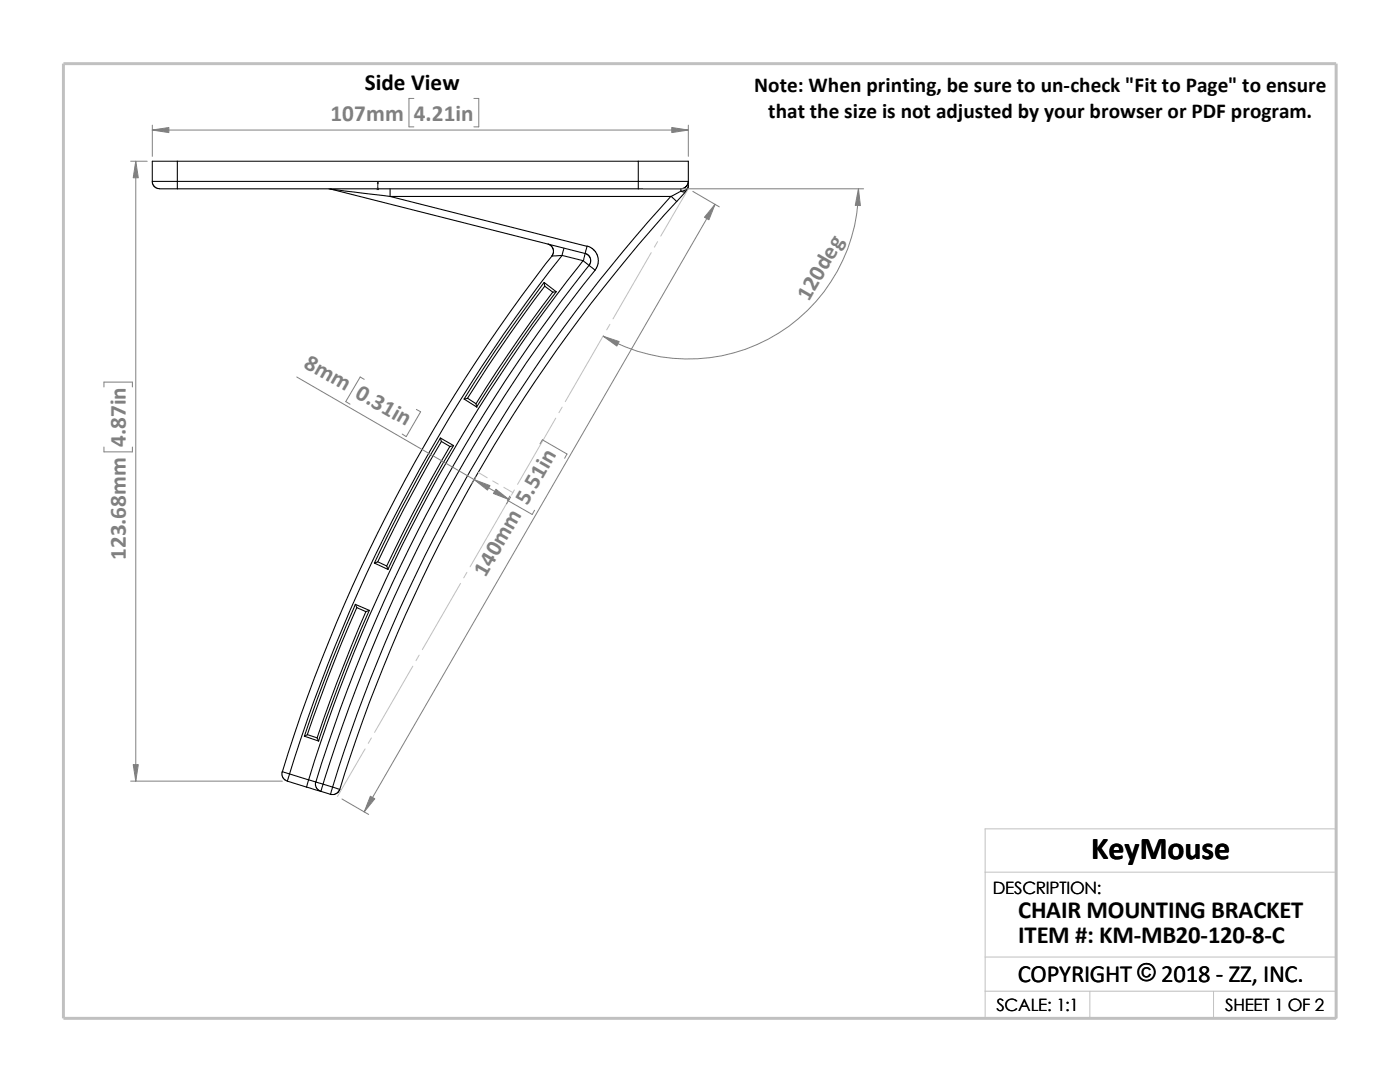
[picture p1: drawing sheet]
<svg xmlns="http://www.w3.org/2000/svg" width="279mm" height="216mm" viewBox="0 0 279 216" stroke-linecap="round" stroke-linejoin="round" font-family="sans-serif">
<g fill="none" stroke="#c0c0c0" stroke-width=".2">
<path d="M137.4 37.7l-5.5 9.4M130 50.4l-7.7 13.2M131.2 48.2l-.6 1.1M120.4 66.9l-7.6 13.2M121.7 64.7l-.6 1.1M95.5 94.3l1.7 1M98.3 96l1.1 .6M100.5 97.2l1.9 1.1M101.4 99.9l-7.6 13.2M102.7 97.7l-.6 1.1M110.9 83.4l-7.6 13.2M112.2 81.2l-.7 1.1"/>
<path d="M91.9 116.4l-7.6 13.2M93.2 114.2l-.7 1.1M82.4 132.9l-7.6 13.2M83.7 130.7l-.7 1.1M72.9 149.4l-5.5 9.5M74.1 147.2l-.6 1.1M196.6 174h70.1M196.6 191h70.1M196.6 197.8h70.1M217.5 197.8v5.4M242.2 197.8v5.4M26.8 203.2h239.9v-37.8h-70.1v37.8"/>
</g>
<path d="M12.7 12.7h254v190.5h-254z" fill="none" stroke="#c0c0c0" stroke-width=".59"/>
<g fill="none" stroke="#000" stroke-width=".21">
<path d="M30.4 36.2h5M30.4 36.2v.3l.3 .6 .8 .5 3.9 .1M35.4 36.2v1.5M35.4 32.2h-5v4M35.4 32.2v4M35.4 32.2h92M35.4 36.2h92M35.4 37.7h92M65.6 37.7h.4M66 37.7l11.9 1.5M66 37.7l50.8 12.9M77.9 37.7v1.5"/>
<path d="M77.9 39.2l39.2 9.9-.3 1.5M77.9 39.2h56M127.4 37.7h8.5M127.4 32.2v4M127.4 36.2v1.5M127.4 36.2h10M127.4 32.2h10v4M133.9 39.2a310.5 310.5 0 0 0-67.5 117.9M133.9 39.2l1.1 1M135.9 37.7v.4M135.9 38.1l-2 1.1M135.9 38.1a.96 .96 0 0 0 1.1 0l-2 2.1"/>
<path d="M137.4 36.2l-.4 .9-.4 .4-.7 .2M137.4 37.1a1.28 1.28 0 0 1-1.5 1M137.4 36.2v.9M137.4 37.1l-.2 .7-.3 .3M108.6 56.3a331.8 331.8 0 0 0-16 23.3M108.7 57.1l-.1-.7 2.4 1.8M108.7 57.1l1.6 1.2M108.7 57.1l-6.9 9.5-4.4 6.5-4.1 6.4M109.3 48.7l.6 .3 .5 .6v.8l-.2 .7M110.2 51.1a321.2 321.2 0 0 0-53.9 102.9M110.3 58.3l-6.7 9.2-4.4 6.5-4.2 6.6M111 58.2a300.7 300.7 0 0 0-15.9 23"/>
<path d="M111 58.2l-.7 .1M112.2 51l-2 .1M112.2 51l4.2 1M112.2 51a319.5 319.5 0 0 0-54.4 103.4M112.5 49.5l-.3 1.5M116.4 52a316.8 316.8 0 0 0-54.8 103.6M116.4 52l2.3 1.9M116.8 50.6l.5 .2 .5 .6 .1 .8-.2 .5a316.8 316.8 0 0 0-54.7 103.3M116.8 50.6l-.4 1.4M117.1 49.1l.8 .3 .5 .4 .9 1.2 .1 1.5-.7 1.4M118.7 53.9a312.5 312.5 0 0 0-54.2 102.6M135 40.2a308.5 308.5 0 0 0-67.2 117.3"/>
<path d="M92.6 79.6l2.6 1.6-.2-.6M93.3 79.5l-.7 .1M93.3 79.5l1.7 1.1M87.9 87.4a328.3 328.3 0 0 0-13.2 25M88.1 88.1l1.7 1 .7-.2M88.1 88.1l-.2-.7 2.6 1.5M88.1 88.1l-7.6 13.7-5.1 10.3M89.8 89.1l-3.7 6.5-3.7 6.8-5.2 10.5M90.5 88.9a282 282 0 0 0-13.1 24.7M74.7 112.4l2.7 1.2M75.4 112.1l-.7 .3M75.4 112.1l1.8 .8"/>
<path d="M77.2 112.9l.2 .7M70.9 120.6a324.9 324.9 0 0 0-10.2 26.3M71.2 121.2l-.2-.6 2.7 1.2M71.2 121.2l-3.1 7.2-2.9 7.4-3.9 10.8M71.2 121.2l1.8 .8M73 122l-5.8 14.2-3.9 11M73.7 121.8a302.8 302.8 0 0 0-10.1 26.1M73.7 121.8l-.7 .2M56.3 154l1.5 .4M56.3 154v.6l.1 .5 .5 .6 .5 .2M57.4 155.9l3.8 1.2M57.8 154.4l-.4 1.5"/>
<path d="M57.8 154.4l3.8 1.2M60.7 146.9l.7-.3 1.9 .6M60.7 146.9l2.9 1M61.2 157.1l2.9 .8M61.6 155.6l1.4 .4M61.6 155.6l-.4 1.5M63 156l1.5 .5M63 156l-.1 .7 .2 .4 .5 .6 .5 .2M63.3 147.2l.3 .7M64.5 156.5l-.4 1.4M64.5 156.5l1.9 .6M66.4 157.1l1.4 .4"/>
<path d="M66.4 157.1l-.4 1.4-1.9-.6M67.8 157.5l-.6 .8-.5 .2h-.8"/>
</g>
<path d="M75.4 36.3l.1 .4h-.2z" fill="#00f" stroke="#00f" stroke-width=".2"/>
<path d="M75.3 37.7h.3M75.3 37.5l.3 .3M75.4 37.7h.1M75.4 36.3v1.5M75.5 37.5l-.3 .3" fill="none" stroke="#00f" stroke-width=".2"/>
<g fill="none" stroke="#808080" stroke-width=".2">
<path d="M82.6 19.6h-1v5.7h1M94.6 19.6h.9v5.7h-.9M26.1 32.2h3.3M27.1 32.2v123.7M30.4 26h107M30.4 25v6.2M128.4 37.7h43.9M137.4 25v6.2M138.3 38.2l5.3 3.1M171.3 37.7a33.9 33.9 0 0 1-50.9 29.4M142.7 40.8l-70 121.2M20.7 77.2v-1h5.7v1"/>
<path d="M59.2 75.2l42.4 24.5M72.7 75.7l-.8-.5-2.9 4.9 .8 .5M20.7 89.2v1h5.7v-1M83.1 81.7l.8 .5-2.8 4.9-.8-.5M95 95.2l-.9 1.4M101.8 99l-.5 .8 4.9 2.9 .5-.9M101.9 99.2l-.8 1.3M107.8 88.6l.4-.8 5 2.8-.5 .8M26.1 155.9h30.2M68.2 159.4l5.4 3.1"/>
</g>
<g fill="#808080" stroke="#808080" stroke-width=".2">
<path d="M142.7 40.8l-1.2 3.1-.9-.6z"/>
<path d="M73.9 158.9l.9 .5-2.1 2.6z"/>
<path d="M99 97.6l2.6 2.1-3.1-1.2z"/>
<path d="M94.7 95.7l3.1 1.2-.5 .9z"/>
<path d="M120.4 67.1l3.2 1.1-.5 .8z"/>
<path d="M171.3 37.7l.4 3.3h-1z"/>
<path d="M30.4 26l3.3-.6v1.1z"/>
<path d="M134.1 25.4l3.3 .6-3.3 .5z"/>
<path d="M27.1 32.2l.5 3.3h-1z"/>
<path d="M26.6 152.6h1l-.5 3.3z"/>
</g>
<text font-size="6.4" x="217.8" y="171.4">KeyMouse</text>
<g font-size="4.9">
<text x="203.2" y="183.2">CHAIR MOUNTING BRACKET</text>
<text x="203.2" y="188.1">ITEM #: KM-MB20-120-8-C</text>
<text x="203.1" y="195.9">COPYRIGHT © 2018 - ZZ, INC.</text>
<text x="227" y="195.8">©</text>
</g>
<text font-size="4.6" x="72.8" y="18">Side View</text>
<g font-size="4.6" fill="#808080">
<text x="66" y="24.1">107mm</text>
<text x="82.6" y="24.1">4.21in</text>
<text x="161.4" y="60.3" transform="rotate(-60 161.4 60.3)">120deg</text>
<text x="60.4" y="73.2" transform="rotate(30 60.4 73.2)">8mm 0.31in</text>
<text x="25.1" y="89.2" transform="rotate(-90 25.1 89.2)">4.87in</text>
<text x="25.1" y="111.8" transform="rotate(-90 25.1 111.8)">123.68mm</text>
<text x="96.9" y="115.4" transform="rotate(-60 96.9 115.4)">140mm 5.51in</text>
</g>
<g font-size="4.2">
<text x="150.5" y="18.4">Note: When printing, be sure to un-check &quot;Fit to Page&quot; to ensure</text>
<text x="153.3" y="23.6">that the size is not adjusted by your browser or PDF program.</text>
</g>
<g font-size="3.4">
<text x="198.2" y="178.5">DESCRIPTION:</text>
<text x="198.8" y="201.7">SCALE: 1:1</text>
<text x="244.5" y="201.7">SHEET 1 OF 2</text>
</g>
</svg>
